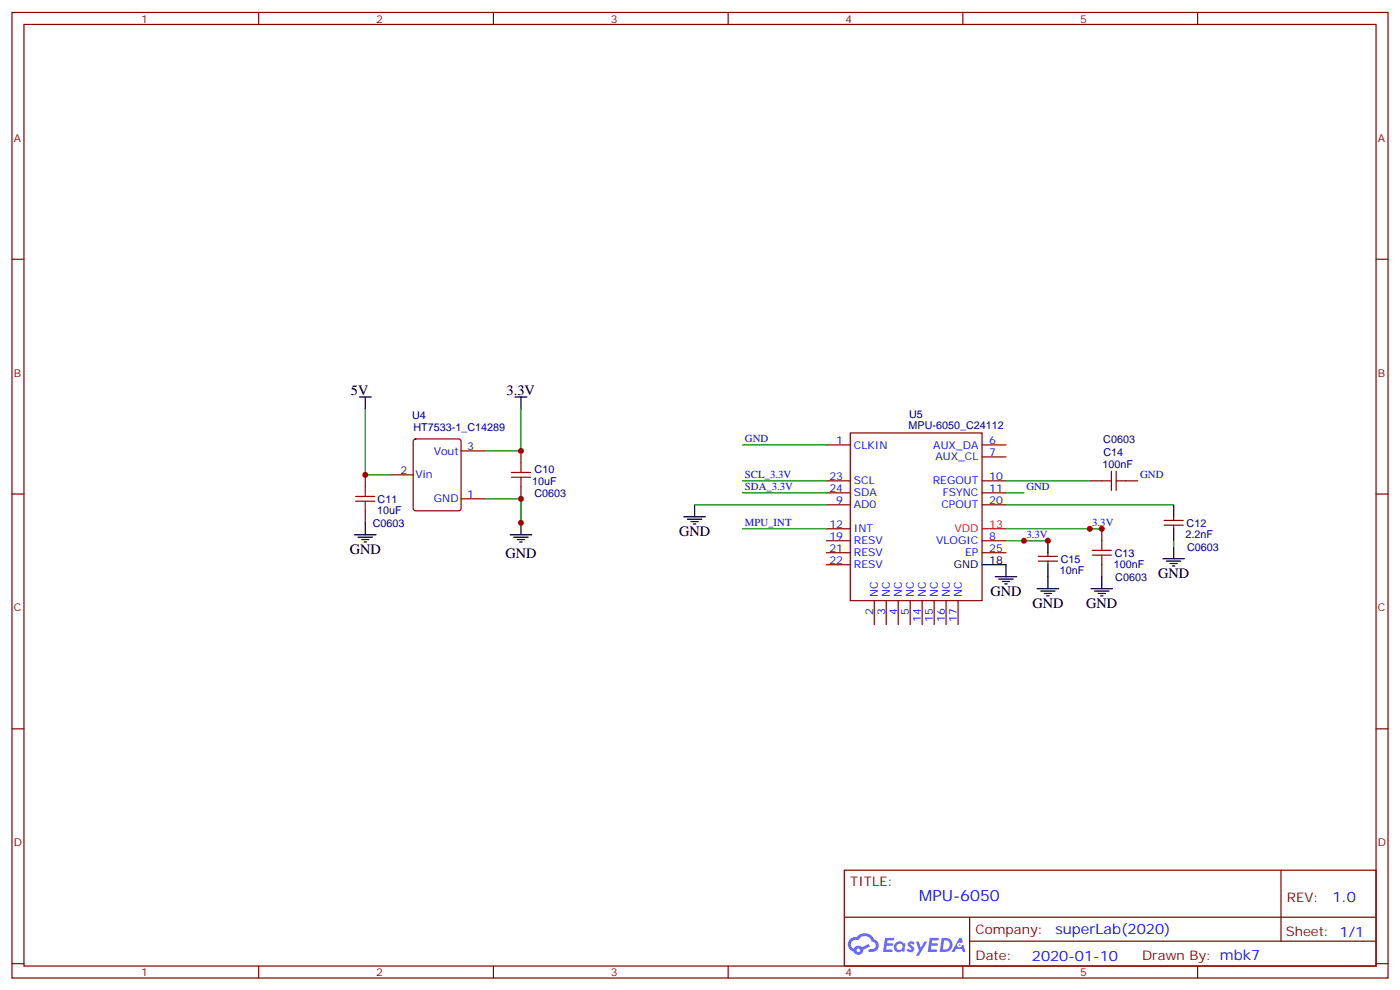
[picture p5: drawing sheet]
<svg xmlns="http://www.w3.org/2000/svg" width="412mm" height="292mm" viewBox="0 0 412 292" stroke-linecap="round" stroke-linejoin="round" font-family="sans-serif">
<g fill="none" stroke="#870000" stroke-width=".35">
<path d="M3.5 3.7h405.4v284.3h-405.4zM7.1 7.2h398.2v277.3h-398.2zM76.2 3.7v3.5M145.3 3.7v3.5M214.5 3.7v3.5M283.6 3.7v3.5M352.8 3.7v3.5M3.5 76.3h3.6M405.3 76.3h3.6M3.5 145.5h3.6M405.3 145.5h3.6M3.5 214.6h3.6"/>
<path d="M405.3 214.6h3.6M248.7 256.3h156.6v28.2h-156.6zM377.3 256.3v20.9M248.7 270.1h156.5M285.6 277.2h119.6M285.6 270.1v14.1M3.5 283.8h3.6M76.2 284.5v3.5M145.3 284.5v3.5M214.5 284.5v3.5M283.6 284.5v3.5M352.8 284.5v3.5"/>
<path d="M405.3 283.8h3.6"/>
</g>
<g fill="#5487ff">
<path d="M267.7 277.4a1.22 1.22 0 0 1 1.7 .3l-.4 .6a.47 .47 0 0 0-.3-.4 .47 .47 0 0 0-.5 .2l.1 .2a1.14 1.14 0 0 1 .8 1.7 1.14 1.14 0 0 1-1.9 0l-.2-.2 .5-.5 .7 .4a.29 .29 0 0 0 .3-.2 .29 .29 0 0 0-.2-.4 1.04 1.04 0 0 1-.6-1.7z"/>
<path d="M260.7 276.2h2.4l.3 .2-.2 .5h-1.8l-.1 .9h1.5l.3 .3-.3 .4h-1.6l-.2 1.1 1.7 .1 .2 .3-.2 .3h-2.6z"/>
<path d="M273.8 276.2h2.4l.3 .2-.1 .5h-1.8l-.2 .9h1.6l.3 .3-.4 .4h-1.6l-.1 1.1 1.7 .1 .2 .3-.2 .3h-2.6z"/>
<path d="M282.6 276.2h.7l.3 1.2-.6 .4a.69 .69 0 0 0-1 .2 .69 .69 0 0 0 .4 1 .69 .69 0 0 0 .9-.6l.5-.3 .6 2.2h-.8l-.2-.9h-1.8l-.5 .9h-.8z"/>
<path d="M269.8 277.3h.8l.6 1.8 1.1-1.8h.9l-2.6 4.2h-.8l.9-1.6z"/>
<path d="M277.4 276.2l-.6 4.1h1.3a2.11 2.11 0 0 0 2.5-2.1 2.11 2.11 0 0 0-2.5-2zM278.1 276.9a1.39 1.39 0 0 1 1.7 1.4 1.39 1.39 0 0 1-1.8 1.3h-.3z"/>
<path d="M263.7 277.8a1.54 1.54 0 0 0-.1 2.2 1.54 1.54 0 0 0 2.2 .1l.6 .2 .3-2.3-.2-.2h-.4a1.49 1.49 0 0 0-2.4 0zM264 278.8a.94 .94 0 0 1 1.8 0 .94 .94 0 0 1-1.8 0z"/>
<path d="M250.4 276.6a2.18 2.18 0 0 0 1.1 3.7 1.44 1.44 0 0 0 1.6 .9 1.44 1.44 0 0 0 1.2-1.5l2-1-.5-.7-1.9 .9a1.47 1.47 0 0 0-2.4 .5 1.39 1.39 0 0 1-.7-2 1.39 1.39 0 0 1 2-.4 2.12 2.12 0 0 1 2.2-1.3 2.12 2.12 0 0 1 1.9 1.7 1.14 1.14 0 0 1 1.1 1.4 1.14 1.14 0 0 1-1.7 .7 .43 .43 0 0 0-.5 .4 .43 .43 0 0 0 .4 .4 1.98 1.98 0 0 0 2.5-1.2 1.98 1.98 0 0 0-1.2-2.5 3.1 3.1 0 0 0-5.3-.7l-.9 .1zM252.3 279.9a.55 .55 0 0 1 1.1 0 .55 .55 0 0 1-1.1 0z"/>
<circle cx="282.6" cy="278.3" r=".26"/>
</g>
<g fill="none" stroke="#870000" stroke-width=".35">
<path d="M107.6 139.8v3.6M114.7 139.8h7M121.9 129.5l.5-.2h12.7l.7 .4v20l-.4 .7h-13l-.6-.4-.1-20zM135.8 132.8h7.1M153.5 132.8v3.5M243.4 131h7.1M250.5 127.5h38.8v49.4h-38.8zM289.3 134.5h7M289.3 131h7M107.6 150.4v3.6M135.8 146.9h7.1M153.5 143.4v3.5"/>
<path d="M243.4 145.1h7.1M243.4 141.6h7.1M243.4 148.7h7.1M243.4 159.2h7.1M243.4 155.7h7.1M289.3 145.1h7M289.3 141.6h7M289.3 148.7h7M289.3 159.2h7M321 141.6h3.6M324.6 155.7v3.5M331.6 141.6h3.5"/>
<path d="M342.9 154.7h5.6M342.9 153.2h5.6M345.7 152.2v1M345.7 154.7v1M243.4 162.8h7.1M243.4 166.3h7.1M257.5 176.9v7M261.1 176.9v7M264.6 176.9v7M268.1 176.9v7M271.6 176.9v7M275.2 176.9v7"/>
<path d="M278.7 176.9v7M282.2 176.9v7M289.3 162.8h7M305.9 165.2h5.6M305.9 163.8h5.6M308.7 162.8v1M308.7 165.2v1.1M324.6 166.3v3.5"/>
</g>
<g fill="none" stroke="#a10000" stroke-width=".35">
<path d="M150.6 139.1h5.7M153.5 136.3v2.8M327.4 138.8v5.6M328.8 138.8v5.6M104.8 147.6h5.6M104.8 146.2h5.6M107.6 143.4v2.8M107.6 147.6v2.8M150.6 140.5h5.7M153.5 140.5v2.9M324.6 141.6h2.8M324.6 159.2v2.9"/>
<path d="M328.8 141.6h2.8M321.7 163.5h5.7M321.7 162.1h5.7M324.6 163.5v2.8"/>
</g>
<g fill="none" stroke="#000" stroke-width=".35">
<path d="M105.8 116.9h3.6M107.6 116.9v3.5M151.7 116.9h3.5M153.5 116.9v3.5M104.4 157.5h6.4M105.5 158.2h4.2M106.5 158.9h2.2M107.2 159.6h.7M107.6 154v3.5M150.3 157.5h6.3M151.3 158.2h4.3M152.4 158.9h2.1"/>
<path d="M153.1 159.6h.7M153.5 154v3.5M201.4 152.2h6.4M202.5 152.9h4.2M203.6 153.6h2.1M204.3 154.3h.7M204.6 148.7v3.5M308.7 159.2v3.6M345.7 148.7v3.5M345.7 155.7v3.5M289.3 166.3h7v3.5M293.2 169.8h6.3"/>
<path d="M294.2 170.5h4.2M295.3 171.2h2.1M296 171.9h.7M305.5 173.4h6.4M306.6 174.1h4.2M307.6 174.8h2.1M308.3 175.5h.7M308.7 166.3v7.1M321.4 173.4h6.3M322.4 174.1h4.3M323.5 174.8h2.1M324.2 175.5h.7"/>
<path d="M324.6 169.8v3.6M342.5 164.5h6.4M343.6 165.2h4.2M344.7 165.9h2.1M345.4 166.7h.7M345.7 161v3.5"/>
</g>
<path d="M289.3 155.7h7" fill="none" stroke="#f00" stroke-width=".35"/>
<g fill="none" stroke="#008700" stroke-width=".35">
<path d="M107.6 120.4v19.4h7.1M153.5 120.4v12.4h-10.6M218.7 131h24.7M142.9 146.9h10.6v7.1v-7.1M204.6 148.7h38.8M218.7 141.6h24.7M218.7 145.1h24.7M218.7 155.7h24.7M296.3 141.6h24.7M296.3 145.1h5.3M296.3 148.7h49.4M296.3 159.2h12.4"/>
<path d="M296.3 155.7h28.3M345.7 159.2v1.8"/>
</g>
<g fill="#c00">
<circle cx="324.6" cy="155.7" r=".88"/>
<circle cx="301.6" cy="159.2" r=".88"/>
<circle cx="107.6" cy="139.8" r=".88"/>
<circle cx="153.5" cy="132.8" r=".88"/>
<circle cx="153.5" cy="146.9" r=".88"/>
<circle cx="153.5" cy="154" r=".88"/>
<circle cx="321" cy="155.7" r=".88"/>
<circle cx="308.7" cy="159.2" r=".88"/>
</g>
<text font-size="4.6" fill="#00f" x="270.8" y="265.3">MPU-6050</text>
<g font-size="4.2">
<text x="103.4" y="116.2">5V</text>
<text x="149.2" y="116.2">3.3V</text>
<text x="200" y="157.8">GND</text>
<text x="103" y="163.1">GND</text>
<text x="148.9" y="164.2">GND</text>
<text x="341.1" y="170.2">GND</text>
<text x="291.7" y="175.5">GND</text>
<text x="304.1" y="179">GND</text>
<text x="320" y="179">GND</text>
</g>
<g font-size="4.2" fill="#00f">
<text x="392.5" y="265.5">1.0</text>
<text x="310.9" y="275.1">superLab(2020)</text>
<text x="304" y="282.9">2020-01-10</text>
</g>
<g font-size="3.9" fill="#800">
<text x="250.5" y="260.8">TITLE:</text>
<text x="379.1" y="265.5">REV:</text>
<text x="287.4" y="275">Company:</text>
<text x="378.7" y="275.7">Sheet: 1/1</text>
<text x="287.4" y="282.7">Date:</text>
<text x="336.4" y="282.8">Drawn By: mbk7</text>
</g>
<g font-size="3.2" fill="#800">
<text x="41.6" y="6.7">1</text>
<text x="110.8" y="6.7">2</text>
<text x="179.9" y="6.7">3</text>
<text x="249.1" y="6.7">4</text>
<text x="318.2" y="6.7">5</text>
<text x="4.1" y="41.8">A</text>
<text x="405.9" y="41.8">A</text>
<text x="4.1" y="110.9">B</text>
<text x="405.9" y="110.9">B</text>
<text x="4.1" y="180.1">C</text>
<text x="405.9" y="180.1">C</text>
<text x="4.1" y="249.2">D</text>
<text x="405.9" y="249.2">D</text>
<text x="41.6" y="287.5">1</text>
<text x="110.8" y="287.5">2</text>
<text x="179.9" y="287.5">3</text>
<text x="249.1" y="287.5">4</text>
<text x="318.2" y="287.5">5</text>
</g>
<g font-size="3.2" fill="#000080">
<text x="121.4" y="123.4">U4</text>
<text x="267.8" y="123">U5</text>
<text x="121.8" y="126.9">HT7533-1_C14289</text>
<text x="267.6" y="126.2">MPU-6050_C24112</text>
<text x="325" y="130.4">C0603</text>
<text x="324.8" y="137.7">100nF</text>
<text x="325.1" y="134.4">C14</text>
<text x="156.8" y="142.8">10uF</text>
<text x="157.5" y="139.3">C10</text>
<text x="111.2" y="148">C11</text>
<text x="157.4" y="146.3">C0603</text>
<text x="109.8" y="155.1">C0603</text>
<text x="111.1" y="151.2">10uF</text>
<text x="349.5" y="155.1">C12</text>
<text x="349.2" y="158.5">2.2nF</text>
<text x="312.5" y="165.7">C15</text>
<text x="328.1" y="167.3">100nF</text>
<text x="328.4" y="163.9">C13</text>
<text x="349.7" y="162.2">C0603</text>
<text x="312.2" y="169.1">10nF</text>
<text x="328.5" y="171">C0603</text>
</g>
<g font-size="3.2" fill="#00f">
<text x="219.4" y="130.1">GND</text>
<text x="246.3" y="130.7">1</text>
<text x="291.4" y="130.7">6</text>
<text x="127.8" y="133.8">Vout</text>
<text x="137.6" y="132.4">3</text>
<text x="251.5" y="132.1">CLKIN</text>
<text x="274.9" y="132.1">AUX_DA</text>
<text x="275.6" y="135.6">AUX_CL</text>
<text x="291.4" y="134.2">7</text>
<text x="117.9" y="139.5">2</text>
<text x="122.4" y="140.9">Vin</text>
<text x="219.4" y="140.7">SCL_3.3V</text>
<text x="244.3" y="141.3">23</text>
<text x="251.5" y="142.7">SCL</text>
<text x="274.8" y="142.7">REGOUT</text>
<text x="291.4" y="141.3">10</text>
<text x="335.8" y="140.7">GND</text>
<text x="127.8" y="148">GND</text>
<text x="137.6" y="146.5">1</text>
<text x="219.4" y="144.3">SDA_3.3V</text>
<text x="244.3" y="144.8">24</text>
<text x="246.3" y="148.3">9</text>
<text x="251.5" y="146.2">SDA</text>
<text x="251.5" y="149.7">AD0</text>
<text x="277.3" y="149.7">CPOUT</text>
<text x="277.7" y="146.2">FSYNC</text>
<text x="291.4" y="148.3">20</text>
<text x="291.4" y="144.8">11</text>
<text x="302.3" y="144.3">GND</text>
<text x="219.4" y="154.8">MPU_INT</text>
<text x="244.3" y="155.4">12</text>
<text x="321.7" y="154.8">3.3V</text>
<text x="244.3" y="158.9">19</text>
<text x="251.5" y="160.3">RESV</text>
<text x="251.5" y="156.8">INT</text>
<text x="275.8" y="160.3">VLOGIC</text>
<text x="291.4" y="158.9">8</text>
<text x="302.3" y="158.4">3.3V</text>
<text x="244.3" y="165.9">22</text>
<text x="244.3" y="162.4">21</text>
<text x="251.5" y="167.4">RESV</text>
<text x="251.5" y="163.8">RESV</text>
<text x="284.3" y="163.8">EP</text>
<text x="291.4" y="162.4">25</text>
<text x="258.6" y="175.8" transform="rotate(-90 258.6 175.8)">NC</text>
<text x="262.1" y="175.8" transform="rotate(-90 262.1 175.8)">NC</text>
<text x="265.6" y="175.8" transform="rotate(-90 265.6 175.8)">NC</text>
<text x="269.2" y="175.8" transform="rotate(-90 269.2 175.8)">NC</text>
<text x="272.7" y="175.8" transform="rotate(-90 272.7 175.8)">NC</text>
<text x="276.2" y="175.8" transform="rotate(-90 276.2 175.8)">NC</text>
<text x="279.8" y="175.8" transform="rotate(-90 279.8 175.8)">NC</text>
<text x="283.3" y="175.8" transform="rotate(-90 283.3 175.8)">NC</text>
<text x="257.2" y="181" transform="rotate(-90 257.2 181)">2</text>
<text x="260.7" y="181" transform="rotate(-90 260.7 181)">3</text>
<text x="264.2" y="181" transform="rotate(-90 264.2 181)">4</text>
<text x="267.8" y="181" transform="rotate(-90 267.8 181)">5</text>
<text x="271.3" y="183" transform="rotate(-90 271.3 183)">14</text>
<text x="274.8" y="183" transform="rotate(-90 274.8 183)">15</text>
<text x="278.3" y="183" transform="rotate(-90 278.3 183)">16</text>
<text x="281.9" y="183" transform="rotate(-90 281.9 183)">17</text>
</g>
<g font-size="3.2" fill="#f00">
<text x="291.4" y="155.4">13</text>
<text x="281.2" y="156.8">VDD</text>
</g>
<g font-size="3.2">
<text x="280.9" y="167.4">GND</text>
<text x="291.4" y="165.9">18</text>
</g>
</svg>
